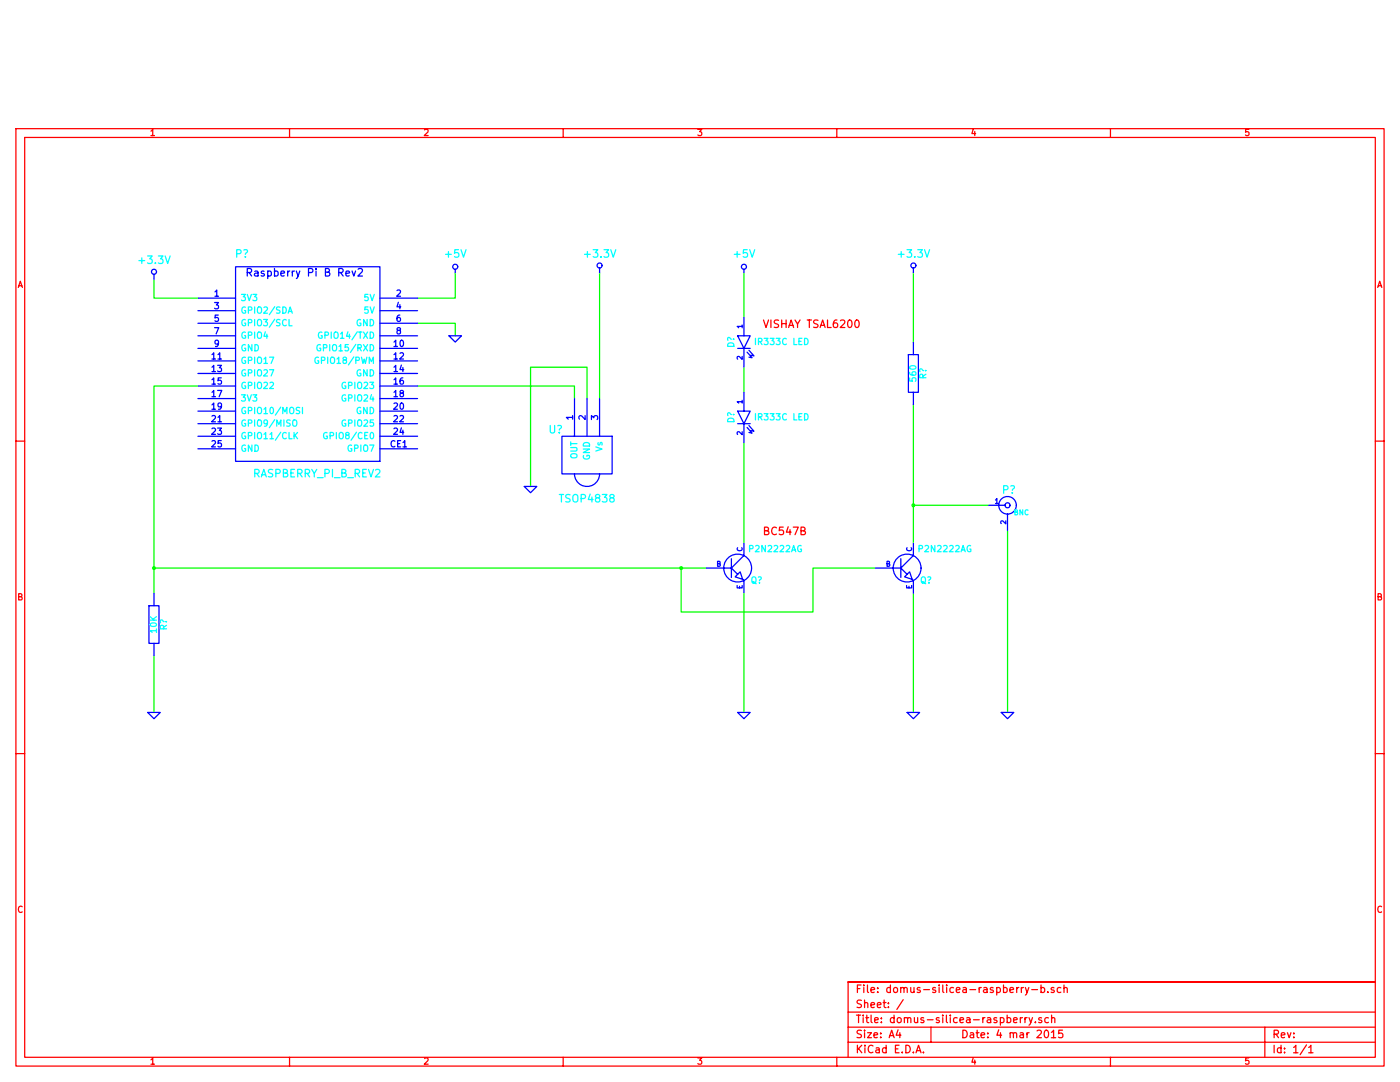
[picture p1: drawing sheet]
EESchema Schematic File Version 2  date 3/4/2015 23:03:26
LIBS:power
LIBS:device
LIBS:transistors
LIBS:conn
LIBS:linear
LIBS:regul
LIBS:74xx
LIBS:cmos4000
LIBS:adc-dac
LIBS:memory
LIBS:xilinx
LIBS:special
LIBS:microcontrollers
LIBS:dsp
LIBS:microchip
LIBS:analog_switches
LIBS:motorola
LIBS:texas
LIBS:intel
LIBS:audio
LIBS:interface
LIBS:digital-audio
LIBS:philips
LIBS:display
LIBS:cypress
LIBS:siliconi
LIBS:opto
LIBS:atmel
LIBS:contrib
LIBS:valves
LIBS:customComponents
EELAYER 25  0
EELAYER END
$Descr A4 11700 8267
encoding utf-8
Sheet 1 1
Title "domus-silicea-raspberry.sch"
Date "4 mar 2015"
Rev ""
Comp ""
Comment1 ""
Comment2 ""
Comment3 ""
Comment4 ""
$EndDescr
Connection ~ 7550 3400
Wire Wire Line
	8150 3400 7550 3400
Wire Wire Line
	7550 2600 7550 3700
Connection ~ 5700 3900
Wire Wire Line
	5700 3900 5700 4250
Wire Wire Line
	5700 4250 6750 4250
Wire Wire Line
	6750 4250 6750 3900
Wire Wire Line
	6750 3900 7250 3900
Wire Wire Line
	4500 3250 4500 2300
Wire Wire Line
	4500 2300 4950 2300
Wire Wire Line
	4950 2300 4950 2550
Wire Wire Line
	3600 2450 4850 2450
Wire Wire Line
	4850 2450 4850 2550
Wire Wire Line
	6200 2500 6200 2300
Wire Wire Line
	6200 3700 6200 2900
Wire Wire Line
	1500 4100 1500 2450
Wire Wire Line
	1500 2450 1850 2450
Wire Wire Line
	3600 1950 3900 1950
Wire Wire Line
	3900 1950 3900 2050
Wire Wire Line
	1850 1750 1500 1750
Wire Wire Line
	1500 1750 1500 1600
Wire Wire Line
	3600 1750 3900 1750
Wire Wire Line
	3900 1750 3900 1550
Wire Wire Line
	1500 4600 1500 5050
Connection ~ 1500 3900
Wire Wire Line
	6200 5050 6200 4100
Wire Wire Line
	6200 1900 6200 1550
Wire Wire Line
	5900 3900 1500 3900
Wire Wire Line
	5050 2550 5050 1550
Wire Wire Line
	7550 5050 7550 4100
Wire Wire Line
	7550 1550 7550 2100
Wire Wire Line
	8300 3600 8300 5050
$Comp
L GND #PWR?
U 1 1
P 8300 5050
F 0 "#PWR?" H 8300 5050 30  0001 C CNN
F 1 "GND" H 8300 4980 30  0001 C CNN
	1    8300 5050
	1    0    0    -1  
$EndComp
$Comp
L R R?
U 1 1
P 7550 2350
F 0 "R?" V 7630 2350 50  0000 C CNN
F 1 "560" V 7550 2350 50  0000 C CNN
	1    7550 2350
	1    0    0    -1  
$EndComp
$Comp
L +3.3V #PWR?
U 1 1
P 7550 1550
F 0 "#PWR?" H 7550 1510 30  0001 C CNN
F 1 "+3.3V" H 7550 1700 60  0000 C CNN
	1    7550 1550
	1    0    0    -1  
$EndComp
$Comp
L GND #PWR?
U 1 1
P 7550 5050
F 0 "#PWR?" H 7550 5050 30  0001 C CNN
F 1 "GND" H 7550 4980 30  0001 C CNN
	1    7550 5050
	1    0    0    -1  
$EndComp
$Comp
L BC237 Q?
U 1 1
P 7450 3900
F 0 "Q?" H 7650 3800 50  0000 C CNN
F 1 "P2N2222AG" H 7800 4050 50  0000 C CNN
F 2 "TO92-EBC" H 7640 3900 30  0001 C CNN
	1    7450 3900
	1    0    0    -1  
$EndComp
Text Notes 6350 3650 0    60   ~ 0
BC547B
Text Notes 6350 2000 0    60   ~ 0
VISHAY TSAL6200
$Comp
L +5V #PWR?
U 1 1
P 6200 1550
F 0 "#PWR?" H 6200 1640 20  0001 C CNN
F 1 "+5V" H 6200 1700 60  0000 C CNN
	1    6200 1550
	1    0    0    -1  
$EndComp
$Comp
L LED D?
U 1 1
P 6200 2100
F 0 "D?" H 6200 2200 50  0000 C CNN
F 1 "IR333C LED" V 6200 1800 50  0000 C CNN
	1    6200 2100
	0    -1   1    0   
$EndComp
$Comp
L GND #PWR?
U 1 1
P 6200 5050
F 0 "#PWR?" H 6200 5050 30  0001 C CNN
F 1 "GND" H 6200 4980 30  0001 C CNN
	1    6200 5050
	1    0    0    -1  
$EndComp
$Comp
L GND #PWR?
U 1 1
P 1500 5050
F 0 "#PWR?" H 1500 5050 30  0001 C CNN
F 1 "GND" H 1500 4980 30  0001 C CNN
	1    1500 5050
	1    0    0    -1  
$EndComp
$Comp
L +3.3V #PWR?
U 1 1
P 5050 1550
F 0 "#PWR?" H 5050 1510 30  0001 C CNN
F 1 "+3.3V" H 5050 1700 60  0000 C CNN
	1    5050 1550
	1    0    0    -1  
$EndComp
$Comp
L GND #PWR?
U 1 1
P 4500 3250
F 0 "#PWR?" H 4500 3250 30  0001 C CNN
F 1 "GND" H 4500 3180 30  0001 C CNN
	1    4500 3250
	1    0    0    -1  
$EndComp
$Comp
L GND #PWR?
U 1 1
P 3900 2050
F 0 "#PWR?" H 3900 2050 30  0001 C CNN
F 1 "GND" H 3900 1980 30  0001 C CNN
	1    3900 2050
	1    0    0    -1  
$EndComp
$Comp
L +5V #PWR?
U 1 1
P 3900 1550
F 0 "#PWR?" H 3900 1640 20  0001 C CNN
F 1 "+5V" H 3900 1700 60  0000 C CNN
	1    3900 1550
	1    0    0    -1  
$EndComp
$Comp
L +3.3V #PWR?
U 1 1
P 1500 1600
F 0 "#PWR?" H 1500 1560 30  0001 C CNN
F 1 "+3.3V" H 1500 1750 60  0000 C CNN
	1    1500 1600
	1    0    0    -1  
$EndComp
$Comp
L TSOP4838 U?
U 1 1
P 4950 2950
F 0 "U?" V 4800 3200 60  0000 C CNN
F 1 "TSOP4838" V 5350 2950 60  0000 C CNN
	1    4950 2950
	0    -1   1    0   
$EndComp
$Comp
L R R?
U 1 1
P 1500 4350
F 0 "R?" V 1580 4350 50  0000 C CNN
F 1 "10K" V 1500 4350 50  0000 C CNN
	1    1500 4350
	1    0    0    -1  
$EndComp
$Comp
L BNC P?
U 1 1
P 8300 3400
F 0 "P?" H 8310 3520 60  0000 C CNN
F 1 "BNC" H 8410 3340 40  0000 C CNN
	1    8300 3400
	1    0    0    -1  
$EndComp
$Comp
L BC237 Q?
U 1 1
P 6100 3900
F 0 "Q?" H 6300 3800 50  0000 C CNN
F 1 "P2N2222AG" H 6450 4050 50  0000 C CNN
F 2 "TO92-EBC" H 6290 3900 30  0001 C CNN
	1    6100 3900
	1    0    0    -1  
$EndComp
$Comp
L LED D?
U 1 1
P 6200 2700
F 0 "D?" H 6200 2800 50  0000 C CNN
F 1 "IR333C LED" V 6200 2400 50  0000 C CNN
	1    6200 2700
	0    -1   1    0   
$EndComp
$Comp
L RASPBERRY_PI_B_REV2 P?
U 1 1
P 2750 2350
F 0 "P?" H 2200 3300 60  0000 C CNN
F 1 "RASPBERRY_PI_B_REV2" H 2800 1550 60  0000 C CNN
	1    2750 2350
	1    0    0    -1  
$EndComp
$EndSCHEMATC
